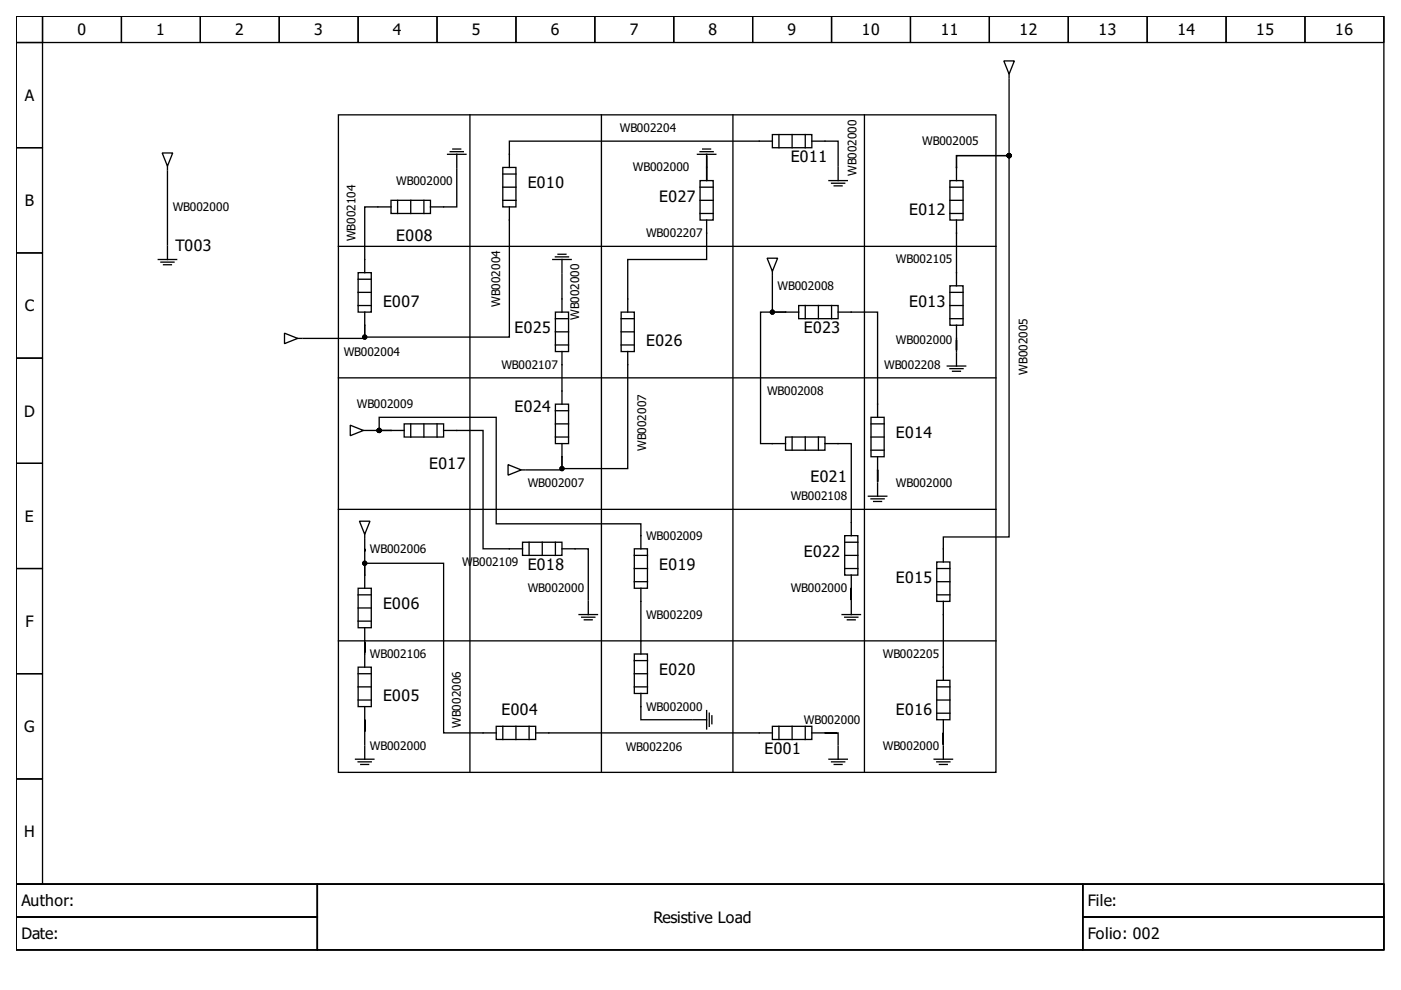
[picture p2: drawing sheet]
<svg xmlns="http://www.w3.org/2000/svg" width="297mm" height="210mm" viewBox="0 0 297 210" stroke-linecap="round" stroke-linejoin="round" font-family="sans-serif">
<g fill="none" stroke="#000" stroke-width=".28">
<path d="M3.4 3.4h290v184.1h-290zM3.4 3.4h5.6v5.6h-5.6zM3.4 9h5.6v22.3h-5.6zM9 3.4h16.7v5.6h-16.7zM25.7 3.4h16.8v5.6h-16.8zM42.5 3.4h16.7v5.6h-16.7zM59.2 3.4h16.7v5.6h-16.7zM75.9 3.4h16.8v5.6h-16.8zM92.7 3.4h16.7v5.6h-16.7zM109.4 3.4h16.7v5.6h-16.7zM126.1 3.4h16.7v5.6h-16.7zM142.8 3.4h16.8v5.6h-16.8z"/>
<path d="M159.6 3.4h16.7v5.6h-16.7zM176.3 3.4h16.7v5.6h-16.7zM193 3.4h16.8v5.6h-16.8zM209.8 3.4h16.7v5.6h-16.7zM212.8 12.9h2.3l-1.2 2.8zM213.9 16.8v16.2h-11.1v2.5M213.9 15.7v.8M226.5 3.4h16.7v5.6h-16.7zM243.2 3.4h16.8v5.6h-16.8zM260 3.4h16.7v5.6h-16.7zM276.7 3.4h16.7v5.6h-16.7zM3.4 31.3h5.6v22.3h-5.6z"/>
<path d="M34.4 32.4h2.2l-1.1 2.8zM35.5 36.3v15.7M35.5 35.2v.9M71.7 24.4h139.5v139.4h-139.5zM94.9 32.7h3.9M95.4 32.2h2.8M96 31.6h1.7M96.8 32.7v2.8M96.8 35.8v8.1h-5.5M99.6 24.4v139.4M106.6 35.5h2.8v8.4h-2.8zM106.6 39.7h2.8"/>
<path d="M106.6 36.9h2.8M127.5 24.4v139.4M147.9 32.7h3.9M148.4 38.3h2.8v8.4h-2.8zM148.4 39.7h2.8M148.4 32.2h2.8M149 31.6h1.7M149.8 35.5v-2.5v5.3v-2.5M149.8 32.7v5.6M155.4 24.4v139.4M163.8 28.5h8.3v2.8h-8.3zM163.8 29.9h-55.8v5.6"/>
<path d="M165.2 28.5v2.8M167.9 28.5v2.8M170.7 28.5v2.8M172.1 29.9h5.6v5.3M175.7 38.3h4M176.3 38.8h2.8M176.9 39.4h1.6M177.7 35.5v2.8M183.3 24.4v139.4M201.4 38.3h2.8v8.4h-2.8zM201.4 39.7h2.8M202.8 35.5v-2.5h11.1v80.9h-13.9v5.2"/>
<path d="M202.8 35.5v2.8M3.4 53.6h5.6v22.3h-5.6zM33.6 55h3.9M34.1 55.6h2.8M34.7 56.1h1.6M35.5 52.2v2.8M71.7 52.2h139.5M75.9 57.8h2.8v8.4h-2.8zM75.9 59.2h2.8M82.9 42.5h8.4v2.8h-8.4zM82.9 43.9h-5.6v13.9M84.3 42.5v2.8"/>
<path d="M87.1 42.5v2.8M89.9 42.5v2.8M106.6 42.5h2.8M108 43.9v27.6h-30.7v-2.5M117.2 55h3.9M117.8 54.5h2.7M118.3 53.9h1.7M119.1 55v2.8M119.1 58.1v8.1M148.4 45.3h2.8M148.4 42.5h2.8M149.8 46.7v8.3h-16.7v11.2"/>
<path d="M162.6 54.7h2.3l-1.1 2.8zM163.8 58.6v7.6h2.7M163.8 57.5v.9M201.4 45.3h2.8M201.4 42.5h2.8M202.8 46.7v13.9M3.4 75.9h5.6v22.3h-5.6zM60.3 70.6l2.8 1.1-2.8 1.2zM63.1 71.7h.8M75.9 62h2.8M75.9 64.8h2.8M77.3 69v2.7h-13.1"/>
<path d="M77.3 66.2v2.8M117.8 66.2h2.7v8.3h-2.7zM117.8 67.6h2.7M117.8 73.1h2.7M117.8 70.4h2.7M119.1 74.5v11.2M131.7 66.2h2.8v8.3h-2.8zM131.7 67.6h2.8M131.7 73.1h2.8M131.7 70.4h2.8M133.1 74.5v24.9h-14v-2.6M166.5 66.2h-5.3v27.9h5.3"/>
<path d="M166.5 66.2h2.8M169.3 64.8h8.4v2.8h-8.4zM170.7 64.8v2.8M173.5 64.8v2.8M176.3 64.8v2.8M177.7 66.2h8.4v22.3M200.8 77.6h3.9M201.4 60.6h2.8v8.4h-2.8zM201.4 78.2h2.8M201.4 62h2.8M201.4 64.8h2.8M201.4 67.6h2.8"/>
<path d="M202 78.7h1.6M202.8 69v5.5M202.8 74.8v2.8M3.4 98.2h5.6v22.3h-5.6zM71.7 80.1h139.5M74.3 90.2l2.7 1.1-2.7 1.1zM77 91.3h.9M78.2 91.3h4.7M82.9 91.3h-2.5v-2.8h24.8v22.6h30.7v5.3M82.9 91.3h2.8M85.7 89.9h8.4v2.8h-8.4zM87.1 89.9v2.8"/>
<path d="M89.9 89.9v2.8M92.7 89.9v2.8M94.1 91.3h8.3v25.1h8.4M107.7 98.5l2.8 1.1-2.8 1.1zM110.5 99.6h.8M117.8 85.7h2.7v8.4h-2.7zM117.8 92.7h2.7M117.8 89.9h2.7M117.8 87.1h2.7M119.1 94.1v2.7M119.1 96.8v2.8h-7.5M166.5 92.7h8.4v2.7h-8.4z"/>
<path d="M167.9 92.7v2.7M170.7 92.7v2.7M173.5 92.7v2.7M174.9 94.1h5.6v19.5M184.7 88.5h2.8v8.3h-2.8zM184.7 92.7h2.8M184.7 89.9h2.8M184.7 95.4h2.8M186.1 96.8v5.3M71.7 108h139.5M76.2 110.5h2.2l-1.1 2.8zM77.3 114.4v7.5"/>
<path d="M77.3 113.3v.8M110.8 115h8.3v2.8h-8.3zM112.2 115v2.8M115 115v2.8M117.8 115v2.8M119.1 116.4h5.6v10.8M134.5 116.4h2.8v8.3h-2.8zM134.5 117.8h2.8M179.1 113.6h2.8v8.3h-2.8zM179.1 117.8h2.8M179.1 115h2.8M184.1 105.2h3.9"/>
<path d="M184.7 105.8h2.8M185.2 106.3h1.7M186.1 102.4v2.8M198.6 119.1h2.8v8.4h-2.8zM3.4 120.5h5.6v22.3h-5.6zM71.7 135.9h139.5M75.9 124.7h2.8v8.4h-2.8zM75.9 126.1h2.8M75.9 128.9h2.8M75.9 131.7h2.8M77.3 121.9v-2.5h16.8v36h11.1M77.3 133.1v8.4"/>
<path d="M77.3 121.9v2.8M122.8 130.3h3.9M123.3 130.9h2.8M123.9 131.4h1.7M124.7 127.5v2.8M134.5 138.7h2.8v8.3h-2.8zM134.5 120.5h2.8M134.5 123.3h2.8M135.9 124.7v14M178.5 130.3h3.9M179.1 130.9h2.8M179.1 120.5h2.8"/>
<path d="M179.7 131.4h1.6M180.5 121.9v5.3M180.5 127.5v2.8M198.6 126.1h2.8M198.6 120.5h2.8M198.6 123.3h2.8M200 127.5v16.7M3.4 142.8h5.6v22.4h-5.6zM75.9 141.5h2.8v8.3h-2.8zM75.9 142.8h2.8M75.9 145.6h2.8M75.9 148.4h2.8"/>
<path d="M77.3 149.8v8.1M77.3 158.2v2.8M105.2 154h8.4v2.8h-8.4zM106.6 154v2.8M109.4 154v2.8M112.2 154v2.8M113.6 155.4h50.2M134.5 140.1h2.8M134.5 142.8h2.8M134.5 145.6h2.8M135.9 147v5.6h10.9M147 152.6h2.8"/>
<path d="M149.8 150.7v3.9M150.4 151.2v2.8M150.9 151.8v1.6M163.8 154h8.3v2.8h-8.3zM165.2 154v2.8M167.9 154v2.8M170.7 154v2.8M172.1 155.4h5.6v2.5M177.7 158.2v2.8M198.6 144.2h2.8v8.4h-2.8zM198.6 145.6h2.8M198.6 148.4h2.8"/>
<path d="M198.6 151.2h2.8M200 152.6v5.3M200 158.2v2.8M3.4 165.2h5.6v22.3h-5.6zM75.4 161h3.9M75.9 161.5h2.8M76.5 162.1h1.7M175.7 161h4M176.3 161.5h2.8M176.9 162.1h1.6M198.1 161h3.9M198.6 161.5h2.8"/>
<path d="M199.2 162.1h1.6M3.4 187.5h290v13.9h-290zM3.4 187.5h63.9v6.9h-63.9zM3.4 194.4h63.9v7h-63.9zM67.3 187.5h162.3v13.9h-162.3zM229.6 187.5h63.8v6.9h-63.8zM229.6 194.4h63.8v7h-63.8z"/>
</g>
<g fill="#000" stroke="#000" stroke-width=".28">
<circle cx="213.9" cy="33" r=".42"/>
<circle cx="77.3" cy="71.5" r=".42"/>
<circle cx="163.8" cy="66.2" r=".42"/>
<circle cx="80.4" cy="91.3" r=".42"/>
<circle cx="119.1" cy="99.4" r=".42"/>
<circle cx="77.3" cy="119.4" r=".42"/>
</g>
<g font-size="3.3">
<text x="16.4" y="7.5">0</text>
<text x="33.1" y="7.5">1</text>
<text x="49.9" y="7.5">2</text>
<text x="66.6" y="7.5">3</text>
<text x="83.3" y="7.5">4</text>
<text x="100" y="7.5">5</text>
<text x="116.8" y="7.5">6</text>
<text x="133.5" y="7.5">7</text>
<text x="150.2" y="7.5">8</text>
<text x="167" y="7.5">9</text>
<text x="182.7" y="7.5">10</text>
<text x="199.4" y="7.5">11</text>
<text x="216.2" y="7.5">12</text>
<text x="232.9" y="7.5">13</text>
<text x="249.6" y="7.5">14</text>
<text x="266.4" y="7.5">15</text>
<text x="283.1" y="7.5">16</text>
<text x="5.3" y="21.4">A</text>
<text x="167.7" y="34.4">E011</text>
<text x="111.9" y="40">E010</text>
<text x="5.3" y="43.7">B</text>
<text x="139.8" y="42.8">E027</text>
<text x="192.8" y="45.5">E012</text>
<text x="37.2" y="53.2">T003</text>
<text x="84" y="51.1">E008</text>
<text x="81.2" y="65.1">E007</text>
<text x="192.8" y="65.1">E013</text>
<text x="5.3" y="66">C</text>
<text x="109.1" y="70.6">E025</text>
<text x="170.5" y="70.6">E023</text>
<text x="137" y="73.4">E026</text>
<text x="5.1" y="88.3">D</text>
<text x="109.1" y="87.4">E024</text>
<text x="190" y="92.9">E014</text>
<text x="91" y="99.5">E017</text>
<text x="171.8" y="102.3">E021</text>
<text x="5.3" y="110.6">E</text>
<text x="170.5" y="118">E022</text>
<text x="111.9" y="120.8">E018</text>
<text x="139.8" y="120.8">E019</text>
<text x="190" y="123.6">E015</text>
<text x="81.2" y="129.2">E006</text>
<text x="5.4" y="132.9">F</text>
<text x="139.8" y="143.1">E020</text>
<text x="81.2" y="148.7">E005</text>
<text x="5.1" y="155.3">G</text>
<text x="106.3" y="151.5">E004</text>
<text x="190" y="151.5">E016</text>
<text x="162.1" y="159.9">E001</text>
<text x="5.1" y="177.6">H</text>
<text x="4.6" y="192.2">Author:</text>
<text x="138.5" y="195.7">Resistive Load</text>
<text x="230.7" y="192.2">File:</text>
<text x="4.6" y="199.2">Date:</text>
<text x="230.7" y="199.2">Folio: 002</text>
</g>
<g font-size="2.5">
<text x="131.4" y="28">WB002204</text>
<text x="195.5" y="30.8">WB002005</text>
<text x="84" y="39.1">WB002000</text>
<text x="134.2" y="36.3">WB002000</text>
<text x="181.6" y="37.3" transform="rotate(-90 181.6 37.3)">WB002000</text>
<text x="36.6" y="44.7">WB002000</text>
<text x="75.4" y="51.1" transform="rotate(-90 75.4 51.1)">WB002104</text>
<text x="137" y="50.3">WB002207</text>
<text x="190" y="55.9">WB002105</text>
<text x="106" y="65.1" transform="rotate(-90 106 65.1)">WB002004</text>
<text x="164.9" y="61.4">WB002008</text>
<text x="122.8" y="67.8" transform="rotate(-90 122.8 67.8)">WB002000</text>
<text x="72.9" y="75.4">WB002004</text>
<text x="190" y="72.9">WB002000</text>
<text x="106.3" y="78.2">WB002107</text>
<text x="162.6" y="83.7">WB002008</text>
<text x="187.5" y="78.3">WB002208</text>
<text x="217.8" y="79.4" transform="rotate(-90 217.8 79.4)">WB002005</text>
<text x="75.7" y="86.5">WB002009</text>
<text x="137" y="95.6" transform="rotate(-90 137 95.6)">WB002007</text>
<text x="111.9" y="103.3">WB002007</text>
<text x="167.7" y="106">WB002108</text>
<text x="190" y="103.3">WB002000</text>
<text x="78.4" y="117.2">WB002006</text>
<text x="98" y="120">W</text>
<text x="100.2" y="120">B002109</text>
<text x="137" y="114.4">WB002009</text>
<text x="111.9" y="125.6">WB002000</text>
<text x="167.7" y="125.6">WB002000</text>
<text x="137" y="131.1">WB002209</text>
<text x="78.4" y="139.5">WB002106</text>
<text x="187.2" y="139.5">WB002205</text>
<text x="97.7" y="154.3" transform="rotate(-90 97.7 154.3)">WB002006</text>
<text x="137" y="150.7">WB002000</text>
<text x="170.5" y="153.4">WB002000</text>
<text x="78.4" y="159">WB002000</text>
<text x="132.7" y="159.3">WB002206</text>
<text x="187.2" y="159">WB002000</text>
</g>
</svg>
